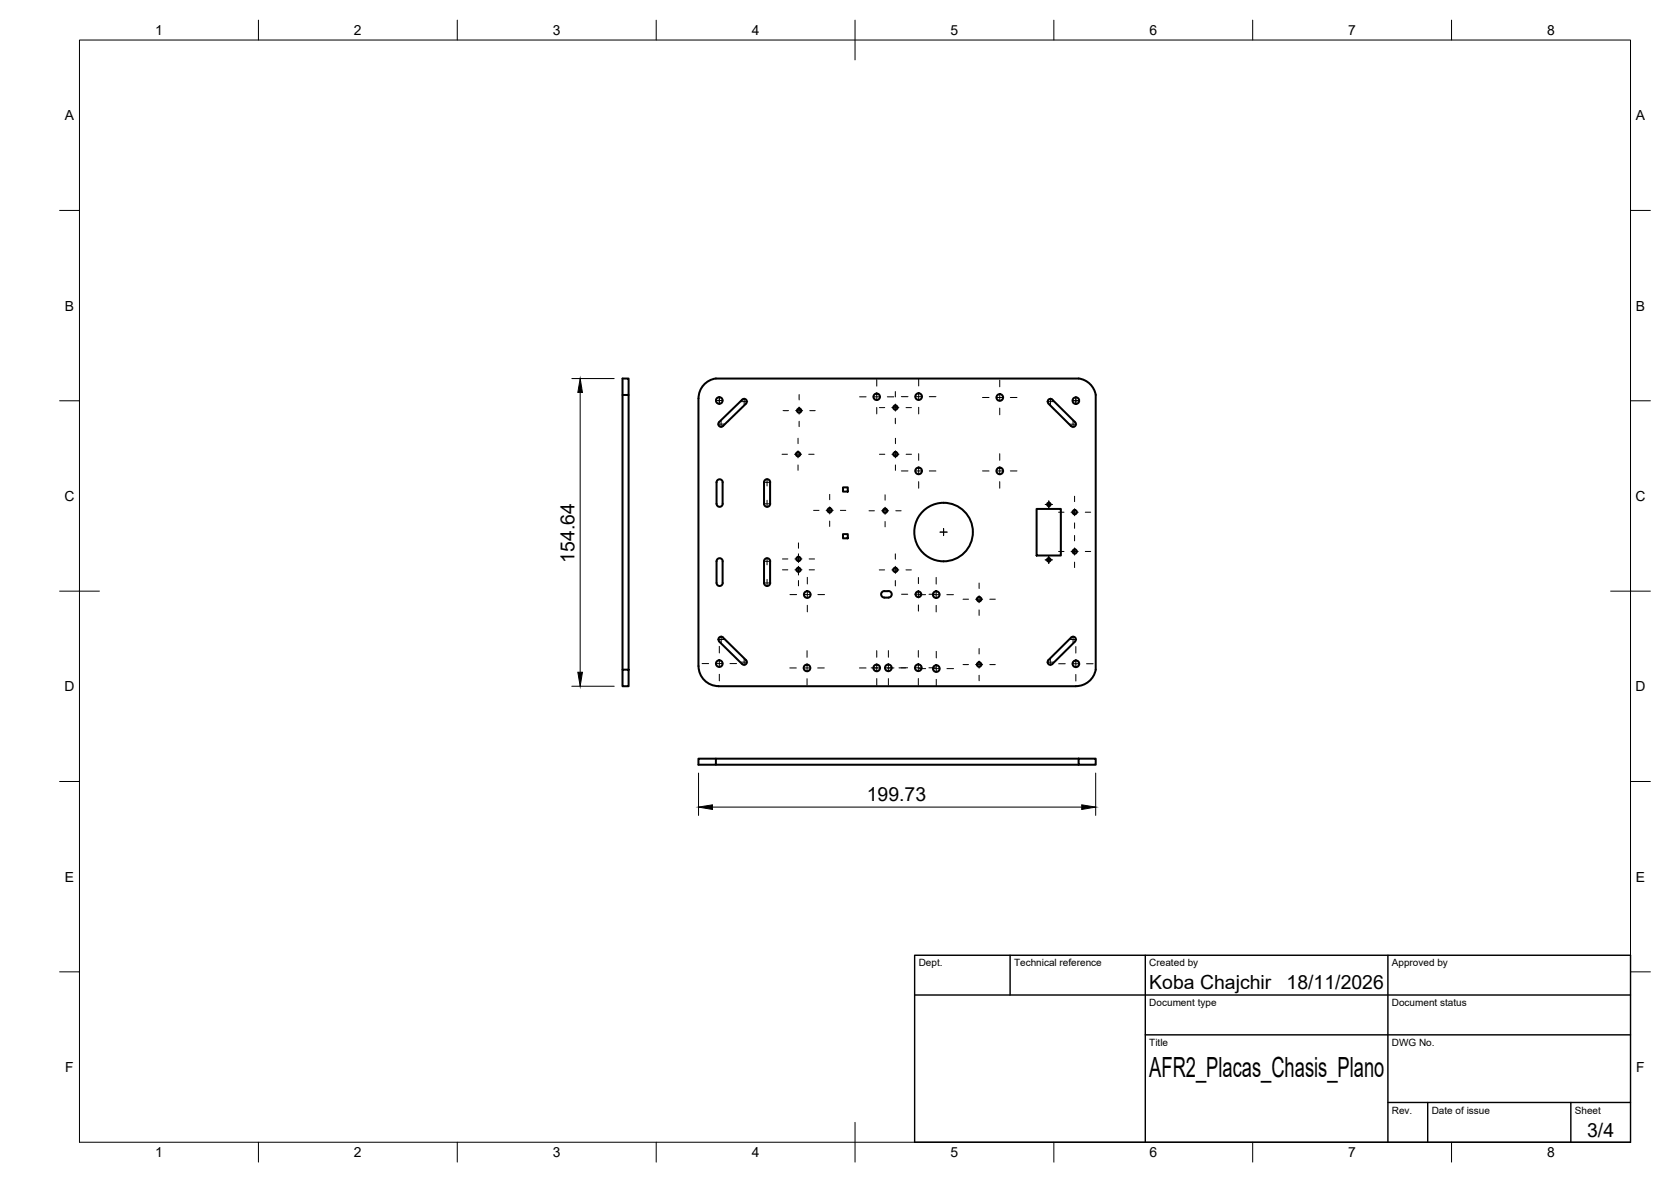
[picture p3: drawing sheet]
<svg xmlns="http://www.w3.org/2000/svg" width="420mm" height="297mm" viewBox="0 0 420 297" stroke-linecap="round" stroke-linejoin="round" font-family="sans-serif">
<!-- layer: Visible -->
<g fill="none" stroke="#000" stroke-width=".51">
<path d="M156.5 99.3v69M158.1 99.3v-4.2h-1.6v4.2h1.6v69M271.2 95.1a5 5 0 0 1 4.3 4.2v69a5 5 0 0 1-5 4.1l-89.8 .1a5.1 5.1 0 0 1-5.1-5.1v-67.3a5.1 5.1 0 0 1 4.4-5h91.2M187.6 101.4l-5.8 5.7a.69 .69 0 0 1-1-.1 .69 .69 0 0 1 0-.9M187.6 101.4a.69 .69 0 0 0 0-1 .69 .69 0 0 0-1 0l-5.8 5.7M263.6 101.4l5.7 5.7M264.6 100.4l5.7 5.7a.69 .69 0 0 1 0 1 .69 .69 0 0 1-.9 0M264.6 100.4a.69 .69 0 0 0-1 0 .69 .69 0 0 0 0 1M181.7 121.2v5.4M181.7 121.2a.77 .77 0 0 0-.8-.8 .77 .77 0 0 0-.7 .8v5.4a.77 .77 0 0 0 .7 .8 .77 .77 0 0 0 .8-.8M193.6 121.2v5.4M193.7 121.2a.77 .77 0 0 0-.8-.8 .77 .77 0 0 0-.8 .8v5.4a.77 .77 0 0 0 .8 .8 .77 .77 0 0 0 .8-.8"/>
<path d="M212 122.5h1.2v1h-1.2zM212 134.2h1.2v1.1h-1.2zM237.3 126.4a7.4 7.4 0 0 0-7.4 7.3 7.4 7.4 0 0 0 7.4 7.4M237.3 126.4a7.4 7.4 0 0 1 7.3 7.3 7.4 7.4 0 0 1-7.3 7.4M260.6 127.9h6.1v11.7h-6.1zM180.2 146.5a.77 .77 0 0 0 .7 .8 .77 .77 0 0 0 .8-.8M181.7 141.1v5.4M181.7 141a.77 .77 0 0 0-.8-.7 .77 .77 0 0 0-.7 .7v5.5M192.1 146.5a.77 .77 0 0 0 .8 .8 .77 .77 0 0 0 .8-.8M193.6 141.1v5.4M193.7 141.1a.77 .77 0 0 0-.8-.8 .77 .77 0 0 0-.8 .8v5.4M221.8 148.8a2.28 2.28 0 0 1 2.2 0 .81 .81 0 0 1 .2 .9 .81 .81 0 0 1-.8 .5h-1a.81 .81 0 0 1-.8-.5 .81 .81 0 0 1 .2-.9z"/>
<path d="M156.5 168.3h1.6v4.2h-1.6zM180.8 161.2a.68 .68 0 0 1 0-1 .68 .68 0 0 1 1 0l5.8 5.7a.69 .69 0 0 1 0 1 .69 .69 0 0 1-1 0l-5.8-5.7M269.3 160.2l-5.7 5.7a.69 .69 0 0 0 0 1 .69 .69 0 0 0 1 0l5.7-5.7M269.4 160.2a.69 .69 0 0 1 .9 0 .69 .69 0 0 1 0 1M180 190.7h-4.4v1.5h4.4v-1.5h91.2M180 192.2h91.2M271.2 190.7h4.3v1.5h-4.3z"/>
<circle cx="220.4" cy="99.7" r=".81"/>
<circle cx="231" cy="99.7" r=".84"/>
<circle cx="251.4" cy="99.9" r=".84"/>
<circle cx="180.9" cy="100.6" r=".84"/>
<circle cx="200.7" cy="114.1" r=".54"/>
<circle cx="200.9" cy="103.2" r=".54"/>
<circle cx="225.1" cy="102.4" r=".54"/>
<circle cx="225.2" cy="114.1" r=".54"/>
<circle cx="231" cy="118.3" r=".84"/>
<circle cx="251.4" cy="118.3" r=".84"/>
<circle cx="270.5" cy="100.7" r=".84"/>
<circle cx="208.6" cy="128.2" r=".54"/>
<circle cx="222.6" cy="128.4" r=".54"/>
<circle cx="263.7" cy="126.8" r=".43"/>
<circle cx="270.2" cy="128.7" r=".54"/>
<circle cx="270.2" cy="138.6" r=".54"/>
<circle cx="200.8" cy="143.2" r=".52"/>
<circle cx="200.8" cy="140.5" r=".54"/>
<circle cx="203" cy="149.4" r=".84"/>
<circle cx="225.1" cy="143.2" r=".54"/>
<circle cx="230.9" cy="149.3" r=".71"/>
<circle cx="235.4" cy="149.4" r=".84"/>
<circle cx="246.2" cy="150.6" r=".56"/>
<circle cx="263.7" cy="140.7" r=".43"/>
<circle cx="180.9" cy="166.8" r=".84"/>
<circle cx="202.9" cy="167.8" r=".84"/>
<circle cx="220.4" cy="167.8" r=".84"/>
<circle cx="223.4" cy="167.8" r=".84"/>
<circle cx="230.9" cy="167.8" r=".84"/>
<circle cx="235.4" cy="168" r=".84"/>
<circle cx="246.2" cy="167" r=".56"/>
<circle cx="270.5" cy="166.8" r=".84"/>
</g>
<!-- layer: BORDER -->
<g fill="none" stroke="#000" stroke-width=".25">
<path d="M20 10.1h390v276.9h-390zM65 5.1v5M115 5.1v5M165 5.1v5M215 5.1v10M265 5.1v5M315 5.1v5M365 5.1v5M15 52.9h5M410 52.9h5M15 100.7h5M410 100.7h5"/>
<path d="M15 148.6h10M405 148.6h10M15 196.4h5M410 196.4h5M15 244.2h5M410 244.2h5M65 287v5M115 287v5M165 287v5M215 282.1v9.9M265 287v5M315 287v5"/>
<path d="M365 287v5"/>
</g>
<!-- layer: TITLEBLOCK -->
<path d="M230 240.1h180v46.9h-180zM230 250h180M254 240.1v9.9M288 240.1v46.9M349 240.1v46.9M288 260.1h122M349 277.1h61M359 277.1v9.9M395 277.1v9.9" fill="none" stroke="#000" stroke-width=".36"/>
<!-- layer: Smart Centers -->
<g fill="none" stroke="#000" stroke-width=".25">
<path d="M180.9 99.8v1.8M200.9 99.2v1.3M216.1 99.7h1.7M219.5 99.7h1.8M220.5 95.4v1.6M220.5 98.8v1.8M223.1 99.7h1.6M225.1 98.4v1.3M226.6 99.7h1.7M230.1 99.7h1.8M231 95.3v1.7M231 98.8v1.8"/>
<path d="M233.7 99.7h1.6M247 99.9h1.7M250.5 99.9h1.8M251.4 95.5v1.7M251.4 99v1.8M254 99.9h1.7M270.5 99.8v1.8M180 100.7h1.8M180.4 106.6h1.8M181.3 105.7v1.8M186.2 100.9h1.8M187.1 100v1.8"/>
<path d="M196.6 114.2h1.4M196.9 103.2h1.4M199.8 114.2h1.7M200 103.2h1.8M200.7 110.1v1.4M200.7 113.3v1.8M200.7 116.8v1.4M200.9 102.3v1.8M200.9 105.9v1.3M203.3 114.2h1.4M203.6 103.2h1.4M220.5 102.4v1.6"/>
<path d="M221.1 102.4h1.4M221.1 114.2h1.4M224.2 102.4h1.8M224.3 114.2h1.7M225.1 101.5v1.8M225.1 105.1v1.4M225.1 110.1v1.4M225.1 113.3v1.8M225.1 116.8v1.4M226.6 118.3h1.7M227.8 102.4h1.4M227.8 114.2h1.4"/>
<path d="M230.1 118.3h1.8M231 102.3v1.7M231 114v1.7M231 117.5v1.7M233.7 118.3h1.6M247 118.3h1.7M250.5 118.3h1.8M251.4 102.6v1.6M251.4 114v1.7M251.4 117.5v1.7M254 118.3h1.7M263.2 100.9h1.8"/>
<path d="M264.1 100v1.8M268.9 106.6h1.8M269.6 100.7h1.8M269.8 105.7v1.8M192 126.6h1.8M192 121.2h1.8M192.9 120.3v1.8M192.9 125.7v1.8M200.8 136.4v1.4M200.8 139.2v2.2M204.6 128.3h1.3M207.7 128.3h1.8"/>
<path d="M208.6 124.2v1.4M208.6 127.4v1.8M208.6 130.9v1.4M211.3 128.3h1.4M218.5 128.4h1.4M221.7 128.4h1.7M222.5 124.3v1.4M222.5 127.5v1.8M222.5 131v1.4M225.1 139.2v1.3M225.2 128.4h1.4M231 121v1.7"/>
<path d="M236.3 133.7h1.8M237.3 132.8v1.8M251.4 121v1.7M262.8 126.8h1.8M263.7 139.8v1.8M263.7 125.9v1.8M266.2 128.7h1.3M266.2 138.6h1.3M269.3 128.7h1.8M269.3 138.6h1.8M270.2 124.7v1.4M270.2 127.8v1.8"/>
<path d="M270.2 131.4v1.4M270.2 134.6v1.3M270.2 137.7v1.8M272.9 128.7h1.3M272.9 138.6h1.3M181.3 159.8v1.8M192 146.5h1.8M192 141.1h1.8M192.9 140.2v1.8M192.9 145.6v1.8M196.7 143.2h1.4M196.7 140.5h1.4"/>
<path d="M198.6 149.4h1.7M199.9 143.2h1.8M199.9 140.5h1.8M200.8 142.3v2.2M200.8 145.9v1.3M202.1 149.4h1.8M203 145.1v1.7M203 148.5v1.8M203 152.1v1.7M203.5 143.2h1.3M203.5 140.5h1.3M205.7 149.4h1.6"/>
<path d="M221.1 143.2h1.3M224.2 143.2h1.8M225.1 142.3v1.8M225.1 145.9v1.3M226.7 149.3h1.5M227.8 143.2h1.4M230 149.3h1.8M230.9 145.1v1.6M230.9 148.4v1.8M230.9 152v1.6M231.1 149.4h1.6M233.6 149.3h1.5"/>
<path d="M234.5 149.4h1.8M235.4 145.1v1.7M235.4 148.6v1.8M235.4 152.1v1.7M238.1 149.4h1.6M242.1 150.6h1.4M245.3 150.6h1.8M246.2 146.5v1.4M246.2 149.7v1.8M246.2 153.3v1.4M248.9 150.6h1.4M262.8 140.7h1.8"/>
<path d="M269.8 159.8v1.8M270.2 141.3v1.3M176.5 166.8h1.7M180 166.8h1.8M180.4 160.7h1.8M180.9 162.4v1.7M180.9 165.9v1.8M180.9 169.4v1.7M183.5 166.8h1.7M186.2 166.4h1.8M187.1 165.5v1.8M198.6 167.9h1.6"/>
<path d="M202 167.9h1.8M202.9 163.5v1.7M202.9 167v1.7M202.9 170.5v1.7M205.6 167.9h1.7M216.1 167.9h1.7M219 167.8l2.3 .1M220.5 163.5v1.7M220.5 166.9v1.8M220.5 170.5v1.7M222.5 167.8l2.3 .1M223.4 163.5v1.7"/>
<path d="M223.4 166.9v1.8M223.4 170.5v1.7M228.2 167.8h-2.2M230 167.8h1.8M230.9 163.5v1.6M230.9 166.9v1.8M230.9 170.5v1.7M231.1 168h1.6M233.6 167.8h1.6M234.5 168h1.8M235.4 163.7v1.6M235.4 167.1v1.8"/>
<path d="M235.4 170.7v1.7M238.1 168h1.7M242.1 167h1.4M245.3 167h1.8M246.2 163v1.3M246.2 166.1v1.8M246.2 169.7v1.4M248.9 167h1.4M263.2 166.4h1.8M264.1 165.5v1.8M266.2 166.8h1.6M268.9 160.7h1.8"/>
<path d="M269.6 166.8h1.8M270.5 162.5v1.6M270.5 165.9v1.8M270.5 169.5v1.6M273.2 166.8h1.6"/>
</g>
<!-- layer: FD_Dimensions -->
<path d="M143.8 95.1h10.6M145.9 98.6v70.3M143.8 172.5h10.6M175.6 194.3v10.6M275.5 194.3v10.6M179.1 202.8h92.9" fill="none" stroke="#000" stroke-width=".25"/>
<path d="M145.9 95.1l.6 3.5h-1.2zM145.3 168.9h1.2l-.6 3.6zM175.6 202.8l3.5-.5v1.1zM272 202.3l3.5 .5-3.5 .6z" fill="#000" stroke="#000" stroke-width=".25"/>
<text font-size="7" x="289" y="270.6">AFR2_Placas_Chasis_Plano</text>
<g font-size="4.9">
<text x="144.4" y="141.4" transform="rotate(-90 144.4 141.4)">154.64</text>
<text x="217.9" y="201.4">199.73</text>
<text x="289" y="248.5">Koba Chajchir</text>
<text x="323.5" y="248.5">18/11/2026</text>
<text x="399.1" y="285.7">3/4</text>
</g>
<g font-size="3.5">
<text x="39" y="8.8">1</text>
<text x="89" y="8.8">2</text>
<text x="139" y="8.8">3</text>
<text x="189" y="8.8">4</text>
<text x="239" y="8.8">5</text>
<text x="289" y="8.8">6</text>
<text x="339" y="8.8">7</text>
<text x="389" y="8.8">8</text>
<text x="16.3" y="30.2">A</text>
<text x="411.3" y="30.2">A</text>
<text x="16.3" y="78">B</text>
<text x="411.3" y="78">B</text>
<text x="16.2" y="125.9">C</text>
<text x="411.2" y="125.9">C</text>
<text x="16.2" y="173.7">D</text>
<text x="411.2" y="173.7">D</text>
<text x="16.3" y="221.6">E</text>
<text x="411.3" y="221.6">E</text>
<text x="16.4" y="269.4">F</text>
<text x="411.4" y="269.4">F</text>
<text x="39" y="290.8">1</text>
<text x="89" y="290.8">2</text>
<text x="139" y="290.8">3</text>
<text x="189" y="290.8">4</text>
<text x="239" y="290.8">5</text>
<text x="289" y="290.8">6</text>
<text x="339" y="290.8">7</text>
<text x="389" y="290.8">8</text>
</g>
<g font-size="2.5">
<text x="231" y="242.9">Dept.</text>
<text x="255" y="242.9">Technical reference</text>
<text x="289" y="242.9">Created by</text>
<text x="350" y="242.9">Approved by</text>
<text x="289" y="252.8">Document type</text>
<text x="350" y="252.8">Document status</text>
<text x="289" y="262.9">Title</text>
<text x="350" y="262.9">DWG No.</text>
<text x="350" y="279.9">Rev.</text>
<text x="360" y="279.9">Date of issue</text>
<text x="396" y="279.9">Sheet</text>
</g>
</svg>
